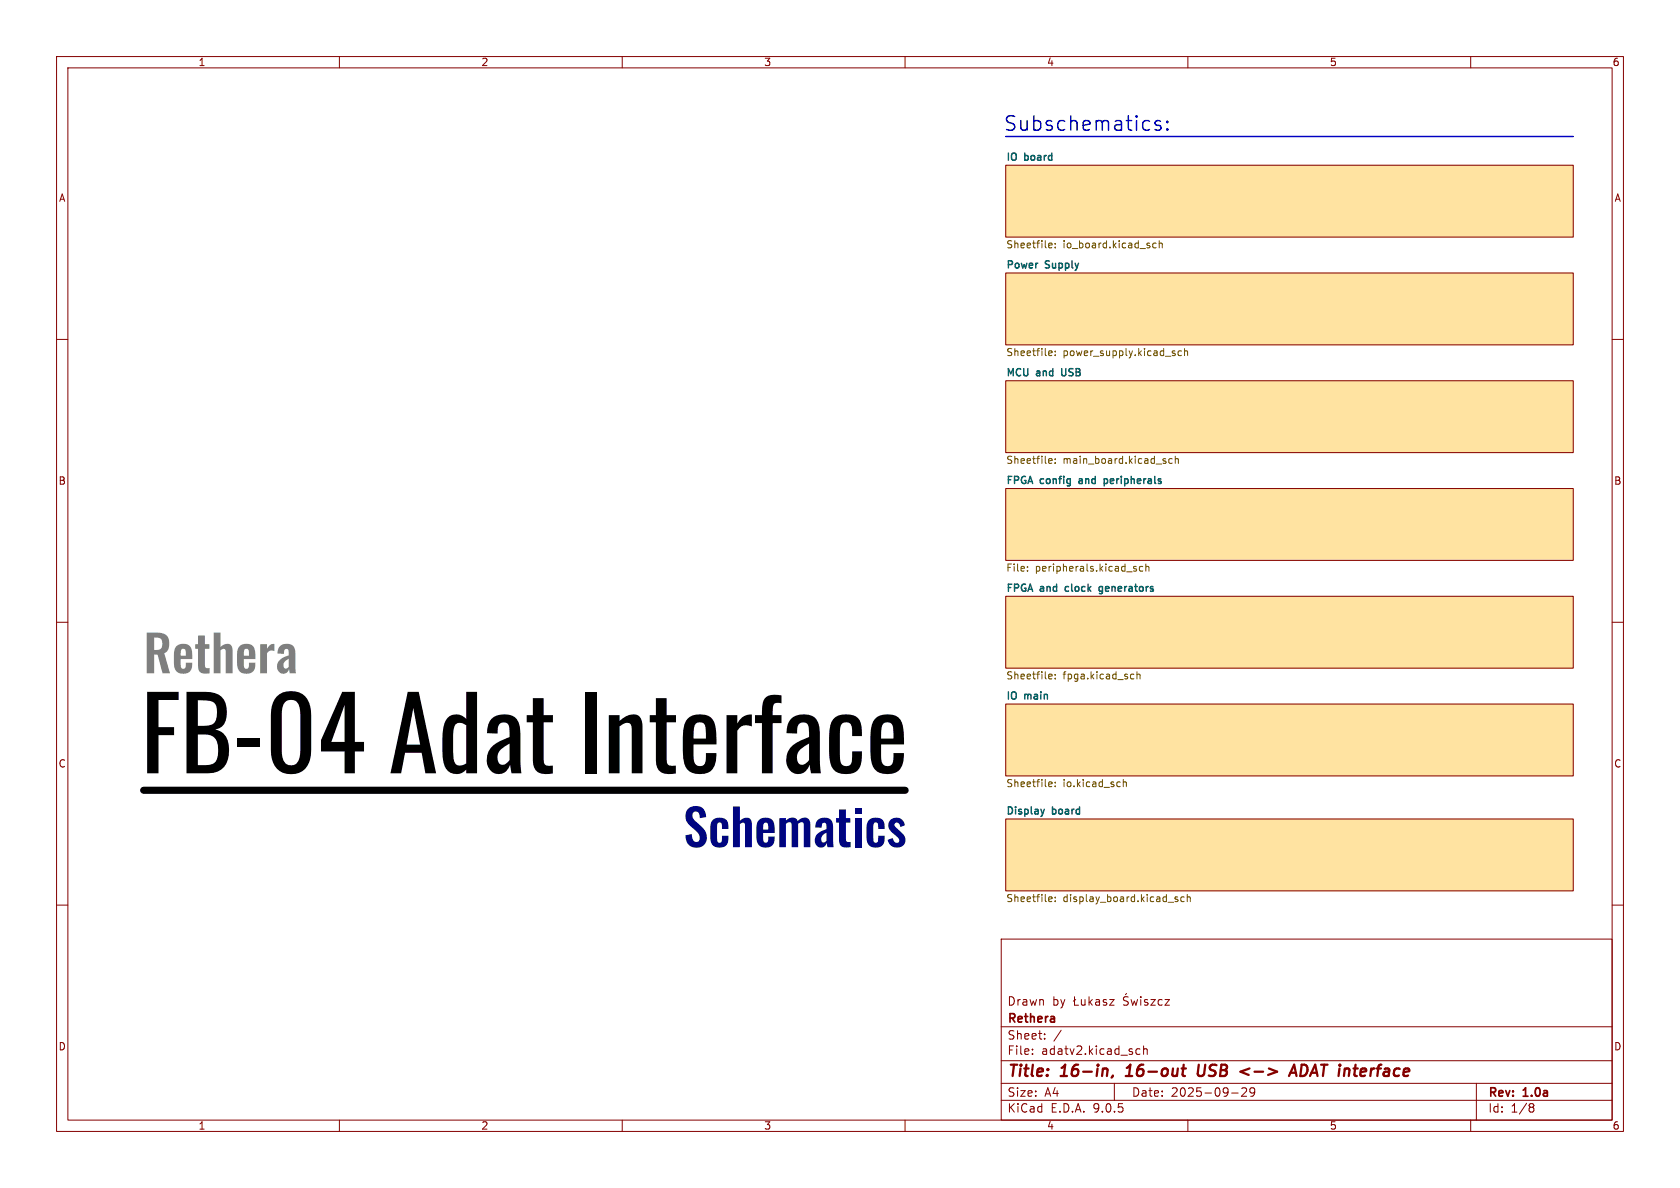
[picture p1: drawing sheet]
<svg xmlns="http://www.w3.org/2000/svg" width="297mm" height="210mm" viewBox="0 0 297 210" stroke-linecap="round" stroke-linejoin="round" font-family="sans-serif">
<g fill="none" stroke="#840000" stroke-width=".18">
<path d="M10 10h277v190h-277zM12 12h273v186h-273zM60 10v2M110 10v2M160 10v2M210 10v2M260 10v2M177.8 29.2h100.3v12.7h-100.3zM177.8 48.3h100.3v12.7h-100.3zM10 60h2M177.8 67.3h100.3v12.7h-100.3zM285 60h2"/>
<path d="M177.8 86.4h100.3v12.7h-100.3zM10 110h2M177.8 105.4h100.3v12.7h-100.3zM285 110h2M177.8 124.5h100.3v12.7h-100.3zM177.8 144.8h100.3v12.7h-100.3zM10 160h2M177 166h108v32h-108zM190 176.2v1.5h.7M190.2 176.7l-.5 .3M191.2 176.7v.9l.4 .1 .2-.1M191.8 176.7v1"/>
<path d="M192.5 176.2v1.5M192.7 177.1l.4 .6M193.1 176.7l-.6 .6M193.7 176.8h.6l.1 .9M194.4 177.1h-.5a.29 .29 0 0 0-.2 .3 .29 .29 0 0 0 .2 .3l.5-.1M195.6 176.8l-.4-.1-.2 .2 .1 .2 .5 .2v.3h-.6M196.2 176.7h.8l-.8 1h.8M199.2 175.6l-.2 .2M199.5 176.3l-.6-.1-.2 .1v.5l.6 .3 .2 .3-.3 .3-.6-.1M200 176.7l.2 1 .3-.7 .3 .7 .3-1M201.7 176.2v.1M201.7 176.7v1"/>
<path d="M202.9 176.8l-.4-.1-.2 .2 .1 .2 .5 .2v.3h-.6M203.5 176.7h.7l-.7 1h.7M205.5 176.8l-.5-.1-.3 .3v.4l.2 .2h.6M206 176.7h.7l-.7 1h.7M285 160h2M60 198v2M110 198v2M160 198v2M177 194.5h108M177 191.5h108M177 187.5h108M177 181.5h108"/>
<path d="M182.5 186.3v.1M182.5 185.5v.1M184.7 183.6v.1M184.7 182.8v.1M187.6 182.1l-1.3 2M197 191.5v3M200.8 186.1l.3 .3 .4-.1M201.5 185.5l-.4-.1-.3 .3M202.2 185.5l.2-.1 .3 .1 .1 .9M202.2 184.9v1.5M210 198v2M217.7 193.2h1.2"/>
<path d="M219.5 192.4l.6-.1 .2 .1 .1 .3-.9 1.1h.9M221.8 192.9l-.3 .3h-.3l-.2-.3 .1-.5 .4-.1 .2 .1a.99 .99 0 0 1-.3 1.4h-.3M260 198v2M261 191.5v6.5M270.6 195.1l.4 .1 .2 .2-.3 .3M270.6 195.7h.3M270.9 195.7l.2 .2 .1 .4-.2 .2-.4 .1"/>
</g>
<path d="M196.7 190.1l-.2 .4M199 190.2h1.2M199.6 188.5l-.4 .3M208.9 188.9h.8M211.9 188.2l-.2 1.6 .2 .3a.66 .66 0 0 0 .9-.1M220.9 188.9l-1.6 .5 1.5 .6M227.9 190.2l.9-2 .4 2M228.1 189.6h1M230.6 188.2h-.5l-.2 2 .7-.1" fill="none" stroke="#840000" stroke-width=".4"/>
<g fill="#ffe3a1" stroke="#ffe3a1" stroke-width=".18">
<path d="M177.8 86.4h100.3v12.7h-100.3z"/>
<path d="M177.8 124.5h100.3v12.7h-100.3z"/>
<path d="M177.8 144.8h100.3v12.7h-100.3z"/>
<path d="M177.8 105.4h100.3v12.7h-100.3z"/>
<path d="M177.8 29.2h100.3v12.7h-100.3z"/>
<path d="M177.8 48.3h100.3v12.7h-100.3z"/>
<path d="M177.8 67.3h100.3v12.7h-100.3z"/>
</g>
<path d="M187.7 65.2l.1 1.1M190.8 85.1v.3M195.2 84.6v1.3M195.2 84.7l.4-.1 .2 .3M195.8 85.2l-.2 .3-.4-.1M188.4 103.8v.6M194.9 104.7l-.2 .3-.3-.1M194.9 103.7h-.4l-.2 .2 .1 .6h.5" fill="none" stroke="#006464" stroke-width=".25"/>
<g fill="none" stroke="#725600" stroke-width=".18">
<path d="M185.6 43h.3l.1 .3-.6 .1M185.9 43.8h-.3M186.5 43v.2M186.5 43.7v.1M204.4 43h-.4l-.2 .2 .1 .6h.5M204.9 43.1l.2-.1h.3l.1 .8M204.9 42.5v1.3M185.6 62l.3 .1 .1 .2-.6 .1M185.9 62.8l-.3 .1M186.5 62.1v.1M186.5 62.7v.2M207.6 62.4l.2 .2-.2 .3"/>
<path d="M207.6 62l.1 .1M208.9 62.1l-.4-.1-.2 .3 .1 .5h.5M209.4 62.1l.2-.1 .3 .1 .1 .8M209.4 61.6v1.3M185.6 81.1h.3l.1 .3-.6 .1M185.9 81.9h-.3M186.5 81.1v.2M186.5 81.8v.1M202.6 99.7v1.3M206.1 81.6v.3M207.2 81.1h-.3l-.3 .2 .1 .6h.5M207.8 80.6v1.3"/>
<path d="M207.8 81.2l.2-.1h.3v.8M181.6 100.8v.2M181.6 100.2v.1M185.6 119.2h.3l.1 .3-.6 .1M185.9 120h-.3M186.5 119.2v.2M186.5 119.9v.1M200.1 119.2h.4M200.5 120h-.4M200.6 100.5l.3 .1v.2l-.1 .2h-.3M200.6 100.1l.3 .1M201 119.3l.2-.1h.3v.8"/>
<path d="M201 118.7v1.3M202 100.2l-.3-.1-.3 .3 .1 .5h.5M202.6 100.2l.2-.1 .3 .1v.8M185.6 138.2l.3 .1 .1 .2-.6 .1M185.9 139l-.3 .1M186.5 138.9v.2M186.5 138.3v.1M198.6 138.3l.2-.1 .3 .1v.8M198.6 137.8v1.3M185.6 158.5l.3 .1 .1 .2-.6 .2M185.9 159.3l-.3 .1M186.5 158.6v.1"/>
<path d="M186.5 159.3v.1M207.8 158.9l.4 .1 .1 .2-.2 .2-.4-.1M207.8 158.6h.4M209.3 158.6l-.3-.1-.3 .3 .2 .5h.4M209.9 158.7l.2-.2 .3 .1v.8M209.9 158.1v1.3"/>
</g>
<path d="M25.4 139.7h134.6" fill="none" stroke="#000" stroke-width="1.3"/>
<path d="M177.8 24.1h100.3" fill="none" stroke="#0000c2" stroke-width=".25"/>
<path d="M26 122.3h5.6v1.4h-3.6v4.8h2.8v1.5h-2.8v6.7h-2zM33 122.3h3.3a3.2 3.2 0 0 1 3.7 2.7 4 4 0 0 1-.8 3.5l-1.2 .4a2.88 2.88 0 0 1 2.4 2.7 4.6 4.6 0 0 1-1.3 4.4l-1.4 .6-4.7 .1v-1.4h2a4.4 4.4 0 0 0 2.9-.4 4 4 0 0 0 0-4.5 2.35 2.35 0 0 0-1.7-.6h-1.2v5.5h-2v-7h2a3.8 3.8 0 0 0 2.8-.4 3.3 3.3 0 0 0 0-3.7 4.2 4.2 0 0 0-2.8-.4v4.5h-2zM48.9 123.1a3.6 3.6 0 0 1 5.9 1.7l.2 1.6v6.2a4.1 4.1 0 0 1-2.1 4 3.5 3.5 0 0 1-5-3.2v-7h1.9v6.2a3 3 0 0 0 .9 2.5 1.51 1.51 0 0 0 2.3-1.2l.1-1.3v-6.2a3 3 0 0 0-.9-2.5 1.56 1.56 0 0 0-2.3 1.2l-.1 1.3h-1.9a4.8 4.8 0 0 1 1-3.3zM60.5 122.3h2.2v8.9h1.7v1.6h-1.7v3.9h-1.8v-3.9h-4.2v-1.6h4.2v-6.6l-2.3 6.6h-1.9v-.4zM72.1 122.3h1.9l3.1 14.4h-1.9l-.7-3.6h-2.9l-.7 3.6h-1.9l1.1-5.1h4.2l-1.2-6.5-1.2 6.5h-1.8zM82.4 122.3h1.9v14.4h-1.9v-.7a2.31 2.31 0 0 1-2.4 .7 2.31 2.31 0 0 1-1.6-1.9l-.2-2.1v-2.8h1.9v2.9a2.35 2.35 0 0 0 .7 2.5h.5l.5-.1 .6-.2v-6.8a1.28 1.28 0 0 0-1.4-.4 1.28 1.28 0 0 0-.8 1.3l-.1 .8h-1.9a3.9 3.9 0 0 1 1.3-3.3 2.34 2.34 0 0 1 2.9 .5zM94.2 123.4h1.9v3h1.7v1.3h-1.7l.1 7.1a.91 .91 0 0 0 1.2 .6l.3-.1v1.4a3.5 3.5 0 0 1-3-.5l-.3-.5-.2-1.3v-6.7h-1.1v-1.3h1.1zM103.5 122.3h2v14.4h-2zM116 123.4h1.9v3h1.6v1.3h-1.6v7.1a.91 .91 0 0 0 1.2 .6l.4-.1v1.4a3.5 3.5 0 0 1-3-.5l-.3-.5-.2-1.3v-6.7h-1.1v-1.3h1.1zM135.2 123.5a2.9 2.9 0 0 1 3-.6v1.4a1.27 1.27 0 0 0-1.4 .3l-.2 1.8h1.6v1.4h-1.6v8.9h-1.9v-8.9h-1.2v-1.4h1.2v-.5a3.8 3.8 0 0 1 .5-2.4z" fill="#000"/>
<g fill="#7f7f7f">
<path d="M25.9 111.8a7.8 7.8 0 0 1 3 .2 2.09 2.09 0 0 1 .5 3.3l-.4 .2 1 3.5h-1.3l-.8-3.3h-.6v3.3h-1.4v-4.1h1.4a1.09 1.09 0 0 0 1.2-.2 1.09 1.09 0 0 0 .2-1.3 .78 .78 0 0 0-1-.7h-.4v2.2h-1.4z"/>
<path d="M31.2 114.2a1.66 1.66 0 0 1 2-.2 1.66 1.66 0 0 1 .8 1.8v.7h-2.1v1a.49 .49 0 0 0 .5 .7 .49 .49 0 0 0 .5-.6v-.5h1.1a1.64 1.64 0 0 1-1.6 2 1.64 1.64 0 0 1-1.7-1.9l.1-1.6h1.1v.3h1v-.5a.49 .49 0 0 0-.4-.7 .49 .49 0 0 0-.5 .5l-.1 .4h-1.1l.1-.9z"/>
<path d="M35 112.3h1.2v1.6h.8v.8h-.8v2.9l.3 .5h.6v.9a1.5 1.5 0 0 1-2-.5l-.1-.8v-3h-.5v-.8h.5z"/>
<path d="M37.8 111.8h1.2v2.6a1.17 1.17 0 0 1 2 0l.1 4.6h-1.2v-3.8l-.1-.4-.2-.1-.6 .3v4h-1.2z"/>
<path d="M42.4 114.2a1.66 1.66 0 0 1 2-.2 1.66 1.66 0 0 1 .8 1.8v.7h-2.1v1a.49 .49 0 0 0 .4 .7 .49 .49 0 0 0 .5-.6v-.5h1.1a1.64 1.64 0 0 1-1.5 2 1.64 1.64 0 0 1-1.7-1.9v-1.6h1.2v.3h.9v-.5a.49 .49 0 0 0-.3-.7 .49 .49 0 0 0-.6 .5v.4h-1.2l.2-.9z"/>
<path d="M46 113.9h1.2v.8a1.21 1.21 0 0 1 1.3-.9v1.3l-.7-.1-.6 .5v3.5h-1.2z"/>
<path d="M49.5 114.2a1.6 1.6 0 0 1 1.7-.3 1.6 1.6 0 0 1 1 1.5l.1 3.6h-1.1l-.1-.7a1.11 1.11 0 0 1-1.4 .7 1.11 1.11 0 0 1-.7-1.4h1.1a.48 .48 0 0 0 .5 .6l.4-.3v-1.5l-.6 .5-.3 .7h-1.1l.2-.5 .4-.6 1.4-.7v-.8a.39 .39 0 0 0-.3-.3 .39 .39 0 0 0-.4 .3l-.1 .6-1.2-.1 .2-.8z"/>
</g>
<path d="M206.4 22.8l.1 .1-.1 .1M206.4 22.8l-.2 .1 .2 .1M206.4 21.4v.3M206.4 22.8v.2M206.4 21.4l.1 .2-.1 .1M206.4 21.4l-.2 .2 .2 .1" fill="none" stroke="#0000c2" stroke-width=".25"/>
<text font-size="17.7" fill="#00057f" x="24.9" y="144.6">FB-04AdatInterface</text>
<text font-size="8.8" fill="#00057f" x="120.8" y="153.7">Schematics</text>
<text font-size="3.5" fill="#0000c2" x="177.3" y="23.5">Subschematics:</text>
<g font-size="2.8" fill="#840000">
<text x="178" y="190.9">Title:</text>
<text x="187.7" y="190.9">16-in,</text>
<text x="200" y="190.9">16-out</text>
<text x="213.4" y="190.9">USB</text>
<text x="221.7" y="190.9">&lt;-&gt;</text>
<text x="231.4" y="190.9">ADAT interface</text>
</g>
<g font-size="2.1" fill="#840000">
<text x="178" y="178">Drawn</text>
<text x="186" y="178">by</text>
<text x="178" y="184">Sheet:</text>
<text x="178" y="181.2">Rethera</text>
<text x="178" y="186.7">File:</text>
<text x="184.1" y="186.7">adatv2.kicad_sch</text>
<text x="178" y="196.9">KiCad</text>
<text x="178" y="194.1">Size:</text>
<text x="184.7" y="194.1">A4</text>
<text x="185.7" y="196.9">E.D.A.</text>
<text x="193.3" y="196.9">9.0.5</text>
<text x="200" y="194.1">Date:</text>
<text x="207" y="194.1">2025-09-29</text>
<text x="263" y="194.3">Rev:</text>
<text x="263" y="196.9">Id:</text>
<text x="267.1" y="196.9">1/8</text>
<text x="269.4" y="194.3">1.0a</text>
</g>
<g font-size="1.8" fill="#840000">
<text x="35" y="11.9">1</text>
<text x="85" y="11.9">2</text>
<text x="135" y="11.9">3</text>
<text x="185" y="11.9">4</text>
<text x="235" y="11.9">5</text>
<text x="285" y="11.9">6</text>
<text x="10.3" y="35.9">A</text>
<text x="285.3" y="35.9">A</text>
<text x="10.3" y="85.9">B</text>
<text x="285.3" y="85.9">B</text>
<text x="10.3" y="135.9">C</text>
<text x="285.3" y="135.9">C</text>
<text x="10.3" y="185.9">D</text>
<text x="285.3" y="185.9">D</text>
<text x="35" y="199.9">1</text>
<text x="85" y="199.9">2</text>
<text x="135" y="199.9">3</text>
<text x="185" y="199.9">4</text>
<text x="235" y="199.9">5</text>
<text x="285" y="199.9">6</text>
</g>
<g font-size="1.8" fill="#006464">
<text x="177.8" y="28.5">IO</text>
<text x="181.2" y="28.5">board</text>
<text x="177.8" y="47.5">Power</text>
<text x="184.9" y="47.5">Supply</text>
<text x="177.8" y="66.6">MCU</text>
<text x="183.3" y="66.6">and</text>
<text x="188.3" y="66.6">USB</text>
<text x="177.8" y="85.6">FPGA</text>
<text x="184" y="85.6">config</text>
<text x="191.3" y="85.6">and</text>
<text x="196.3" y="85.6">peripherals</text>
<text x="177.8" y="104.7">FPGA</text>
<text x="184" y="104.7">and</text>
<text x="188.9" y="104.7">clock</text>
<text x="195.4" y="104.7">generators</text>
<text x="177.8" y="123.7">IO</text>
<text x="181.2" y="123.7">main</text>
<text x="177.8" y="144.1">Display</text>
<text x="186.1" y="144.1">board</text>
</g>
<g font-size="1.8" fill="#725600">
<text x="177.8" y="44.2">Sheetfile:</text>
<text x="187.9" y="44.2">io_board.kicad_sch</text>
<text x="177.8" y="63.3">Sheetfile:</text>
<text x="187.9" y="63.3">power_supply.kicad_sch</text>
<text x="177.8" y="82.3">Sheetfile:</text>
<text x="187.9" y="82.3">main_board.kicad_sch</text>
<text x="177.8" y="101.4">File:</text>
<text x="183" y="101.4">peripherals.kicad_sch</text>
<text x="177.8" y="120.4">Sheetfile:</text>
<text x="187.9" y="120.4">fpga.kicad_sch</text>
<text x="177.8" y="139.5">Sheetfile:</text>
<text x="187.9" y="139.5">io.kicad_sch</text>
<text x="177.8" y="159.8">Sheetfile:</text>
<text x="187.9" y="159.8">display_board.kicad_sch</text>
</g>
</svg>
